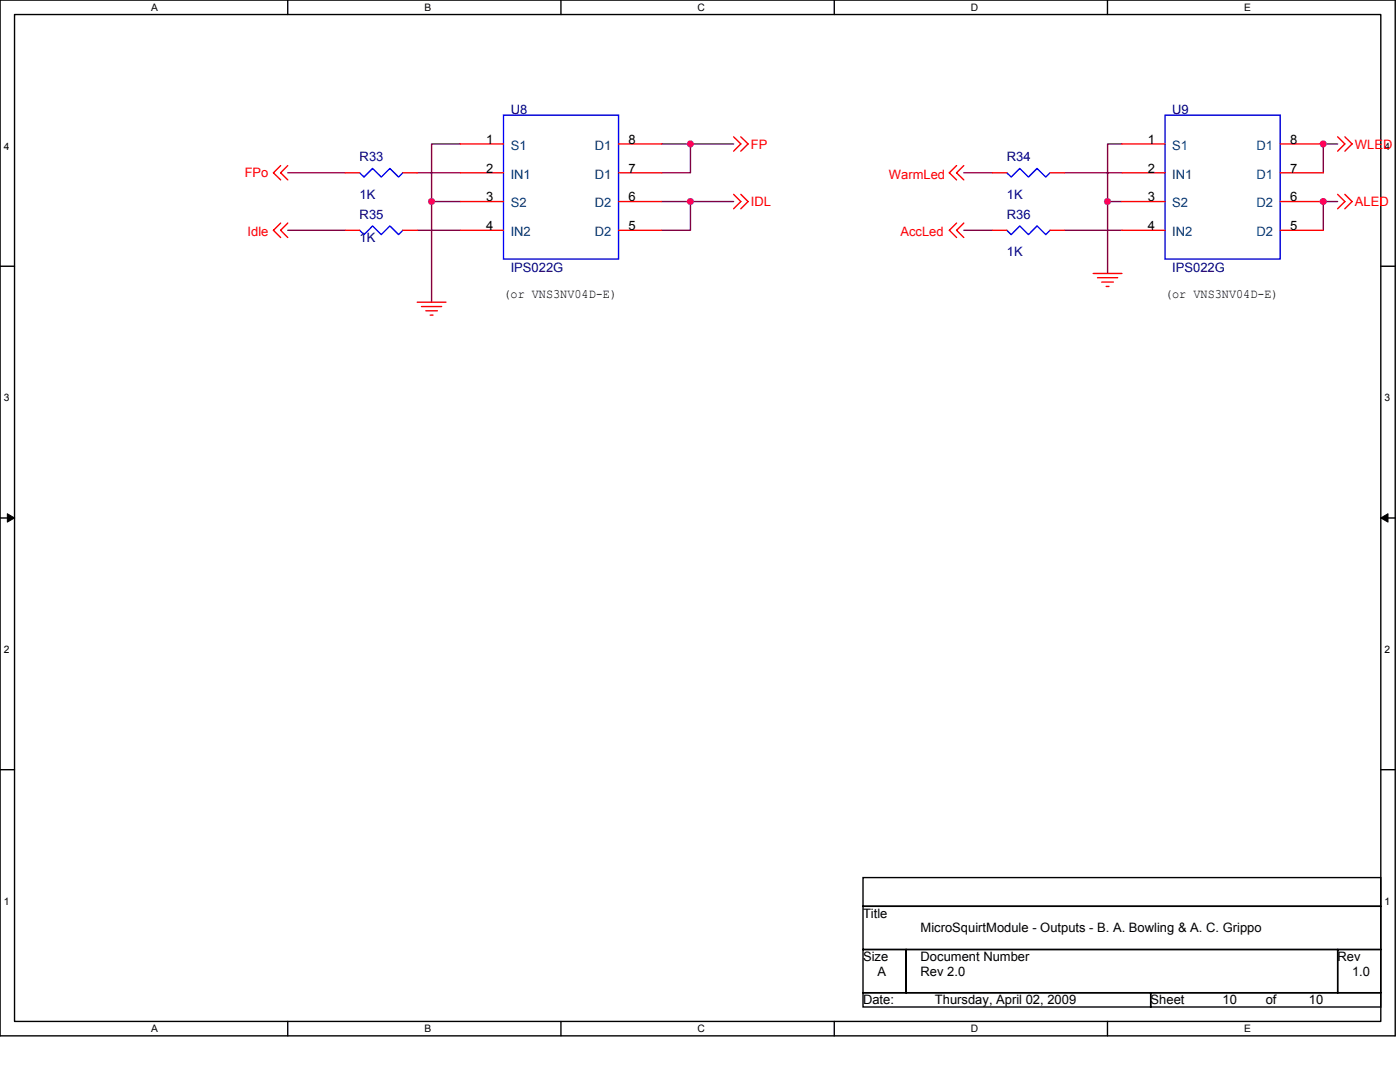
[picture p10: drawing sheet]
<svg xmlns="http://www.w3.org/2000/svg" width="279mm" height="216mm" viewBox="0 0 279 216" stroke-linecap="round" stroke-linejoin="round" font-family="sans-serif">
<path d="M0 0h278.4v206.7h-278.4zM2.9 2.9h272.7v200.9h-272.7z" fill="none" stroke="#000" stroke-width=".28"/>
<g fill="#fff">
<path d="M30.1 .3h1.4v2.3h-1.4z"/>
<path d="M30.1 204.1h1.4v2.3h-1.4z"/>
</g>
<path d="M57.4 0v2.9M57.4 203.8v2.9" fill="none" stroke="#000" stroke-width=".28"/>
<g fill="#fff">
<path d="M84.7 .3h1.4v2.3h-1.4z"/>
<path d="M84.7 204.1h1.4v2.3h-1.4z"/>
</g>
<path d="M112 0v2.9M112 203.8v2.9" fill="none" stroke="#000" stroke-width=".28"/>
<g fill="#fff">
<path d="M139.2 .3h1.5v2.3h-1.5z"/>
<path d="M139.2 204.1h1.5v2.3h-1.5z"/>
</g>
<path d="M166.5 0v2.9M166.5 203.8v2.9" fill="none" stroke="#000" stroke-width=".28"/>
<g fill="#fff">
<path d="M193.8 .3h1.4v2.3h-1.4z"/>
<path d="M193.8 204.1h1.4v2.3h-1.4z"/>
</g>
<path d="M221 0v2.9M221 203.8v2.9" fill="none" stroke="#000" stroke-width=".28"/>
<g fill="#fff">
<path d="M248.3 .3h1.4v2.3h-1.4z"/>
<path d="M248.3 204.1h1.4v2.3h-1.4z"/>
<path d="M.7 28h1.2v2.3h-1.2z"/>
<path d="M276.3 28h1.1v2.3h-1.1z"/>
<path d="M.7 78.2h1.2v2.3h-1.2z"/>
<path d="M276.3 78.2h1.1v2.3h-1.1z"/>
</g>
<path d="M0 53.1h2.9M275.6 53.1h2.8" fill="none" stroke="#000" stroke-width=".28"/>
<g fill="#fff">
<path d="M.7 128.5h1.2v2.2h-1.2z"/>
<path d="M276.3 128.5h1.1v2.2h-1.1z"/>
</g>
<path d="M0 103.4h2.9M275.6 103.4h2.8" fill="none" stroke="#000" stroke-width=".28"/>
<path d="M1.5 102.5l1.4 .9-1.4 .8zM275.6 103.4l1.4-.9v1.7z" fill="#000" stroke="#000" stroke-width=".2"/>
<g fill="#fff">
<path d="M.7 178.7h1.2v2.3h-1.2z"/>
<path d="M276.3 178.7h1.1v2.3h-1.1z"/>
</g>
<path d="M0 153.6h2.9M275.6 153.6h2.8M172.2 175.1h103.4v5.7h-103.4zM172.2 180.8h103.4v8.7h-103.4zM172.2 189.5h8.6v8.6h-8.6zM172.2 198.1h57.4v2.8h-57.4zM180.8 189.5h86.2v8.6h-86.2zM229.6 198.1h46v2.8h-46zM267 189.5h8.6v8.6h-8.6z" fill="none" stroke="#000" stroke-width=".28"/>
<g fill="none" stroke="#800040" stroke-width=".28">
<path d="M57.4 34.5h11.5M83.3 34.5h8.6M91.9 28.7h-5.8v11.5M132.1 28.7h5.7M146.4 28.7h-8.6v5.8h-5.7M192.3 34.5h5.8M212.4 34.5h11.5M223.9 28.7h-2.9v11.5M267 28.7h-2.9v5.8M57.4 46h11.5M83.3 46h8.6M91.9 40.2h-5.8v20.1"/>
<path d="M132.1 40.2h5.7M146.4 40.2h-8.6v5.8h-5.7M192.3 46h5.8M212.4 46h11.5M223.9 40.2h-2.9v14.4M267 40.2h-2.9v5.8"/>
</g>
<g fill="#f0f" stroke="#f0f" stroke-width=".28">
<circle cx="86.1" cy="40.2" r=".57"/>
<circle cx="137.8" cy="28.7" r=".57"/>
<circle cx="137.8" cy="40.2" r=".57"/>
<circle cx="221" cy="40.2" r=".57"/>
<circle cx="264.1" cy="28.7" r=".57"/>
<circle cx="264.1" cy="40.2" r=".57"/>
</g>
<g fill="none" stroke="#f00" stroke-width=".28">
<path d="M56 33l-1.4 1.5 1.4 1.4M57.4 33l-1.4 1.5 1.4 1.4M68.9 34.5h2.9M80.4 34.5h2.9M91.9 34.5h8.6M91.9 28.7h8.6M123.4 34.5h8.7M123.4 28.7h8.7M146.4 27.3l1.4 1.4-1.4 1.5M146.4 38.8l1.4 1.4-1.4 1.5M147.8 27.3l1.5 1.4-1.5 1.5M147.8 38.8l1.5 1.4-1.5 1.5"/>
<path d="M190.9 33l-1.4 1.5 1.4 1.4M192.3 33l-1.4 1.5 1.4 1.4M198.1 34.5h2.8M209.5 34.5h2.9M223.9 34.5h8.6M223.9 28.7h8.6M255.5 34.5h8.6M255.5 28.7h8.6M267 27.3l1.4 1.4-1.4 1.5M267 38.8l1.4 1.4-1.4 1.5M268.4 27.3l1.4 1.4-1.4 1.5M268.4 38.8l1.4 1.4-1.4 1.5"/>
<path d="M56 44.5l-1.4 1.5 1.4 1.4M57.4 44.5l-1.4 1.5 1.4 1.4M68.9 46h2.9M80.4 46h2.9M91.9 46h8.6M91.9 40.2h8.6M123.4 46h8.7M123.4 40.2h8.7M190.9 44.5l-1.4 1.5 1.4 1.4M192.3 44.5l-1.4 1.5 1.4 1.4M198.1 46h2.8M209.5 46h2.9"/>
<path d="M218.2 54.6h5.7M219 55.4h4.1M219.9 56.3h2.3M220.7 57.1h.6M223.9 46h8.6M223.9 40.2h8.6M255.5 46h8.6M255.5 40.2h8.6M83.3 60.3h5.7M84.1 61.2h4M85 62h2.3M85.9 62.9h.5"/>
</g>
<path d="M71.8 34.5l.8 .8 1.8-1.7 1.7 1.7 1.7-1.7 1.7 1.7 .9-.8M100.5 23h22.9v28.7h-22.9zM200.9 34.5l.9 .8 1.7-1.7 1.8 1.7 1.7-1.7 1.7 1.7 .8-.8M232.5 23h23v28.7h-23zM71.8 46l.8 .8 1.8-1.7 1.7 1.7 1.7-1.7 1.7 1.7 .9-.8M200.9 46l.9 .8 1.7-1.7 1.8 1.7 1.7-1.7 1.7 1.7 .8-.8" fill="none" stroke="#00f" stroke-width=".28"/>
<g font-size="2.6" fill="#000080">
<text x="101.9" y="22.7">U8</text>
<text x="234" y="22.7">U9</text>
<text x="71.8" y="32.2">R33</text>
<text x="200.9" y="32.2">R34</text>
<text x="71.8" y="39.7">1K</text>
<text x="200.9" y="39.7">1K</text>
<text x="71.8" y="43.7">R35</text>
<text x="200.9" y="43.7">R36</text>
<text x="71.8" y="48.3">1K</text>
<text x="200.9" y="51.2">1K</text>
<text x="101.9" y="54.3">IPS022G</text>
<text x="234" y="54.3">IPS022G</text>
</g>
<g font-size="2.6">
<text x="97" y="28.7">1</text>
<text x="125.5" y="28.7">8</text>
<text x="229.1" y="28.7">1</text>
<text x="257.5" y="28.7">8</text>
<text x="97" y="34.5">2</text>
<text x="125.5" y="34.5">7</text>
<text x="229.1" y="34.5">2</text>
<text x="257.5" y="34.5">7</text>
<text x="97" y="40.2">3</text>
<text x="125.5" y="40.2">6</text>
<text x="229.1" y="40.2">3</text>
<text x="257.5" y="40.2">6</text>
<text x="97" y="45.9">4</text>
<text x="125.5" y="45.9">5</text>
<text x="229.1" y="45.9">4</text>
<text x="257.5" y="45.9">5</text>
<text x="100.5" y="59.5">(or VNS3NV04D-E)</text>
<text x="232.5" y="59.5">(or VNS3NV04D-E)</text>
<text x="172.2" y="183.2">Title</text>
<text x="172.2" y="191.8">Size</text>
<text x="183.7" y="191.8">Document Number</text>
<text x="183.7" y="186.1">MicroSquirtModule - Outputs - B. A. Bowling &amp; A. C. Grippo</text>
<text x="267" y="191.8">Rev</text>
<text x="175.1" y="194.7">A</text>
<text x="183.7" y="194.7">Rev 2.0</text>
<text x="269.8" y="194.7">1.0</text>
<text x="172.2" y="200.4">Date:</text>
<text x="186.6" y="200.4">Thursday, April 02, 2009</text>
<text x="229.6" y="200.4">Sheet</text>
<text x="244" y="200.4">10</text>
<text x="252.6" y="200.4">of</text>
<text x="261.2" y="200.4">10</text>
</g>
<g font-size="2.6" fill="#004080">
<text x="101.9" y="29.9">S1</text>
<text x="118.7" y="29.9">D1</text>
<text x="234" y="29.9">S1</text>
<text x="250.7" y="29.9">D1</text>
<text x="101.9" y="35.6">IN1</text>
<text x="118.7" y="35.6">D1</text>
<text x="234" y="35.6">IN1</text>
<text x="250.7" y="35.6">D1</text>
<text x="101.9" y="41.4">S2</text>
<text x="118.7" y="41.4">D2</text>
<text x="234" y="41.4">S2</text>
<text x="250.7" y="41.4">D2</text>
<text x="101.9" y="47.1">IN2</text>
<text x="118.7" y="47.1">D2</text>
<text x="234" y="47.1">IN2</text>
<text x="250.7" y="47.1">D2</text>
</g>
<g font-size="2.6" fill="#f00">
<text x="149.9" y="29.6">FP</text>
<text x="270.4" y="29.6">WLED</text>
<text x="48.8" y="35.4">FPo</text>
<text x="177.4" y="35.6">WarmLed</text>
<text x="149.9" y="41.1">IDL</text>
<text x="270.4" y="41.1">ALED</text>
<text x="49.4" y="47.1">Idle</text>
<text x="179.7" y="47.1">AccLed</text>
</g>
<g font-size="2">
<text x="30.2" y="2.2">A</text>
<text x="84.7" y="2.2">B</text>
<text x="139.2" y="2.2">C</text>
<text x="193.8" y="2.2">D</text>
<text x="248.3" y="2.2">E</text>
<text x=".7" y="29.8">4</text>
<text x="276.3" y="29.8">4</text>
<text x=".7" y="80.1">3</text>
<text x="276.3" y="80.1">3</text>
<text x=".7" y="130.3">2</text>
<text x="276.3" y="130.3">2</text>
<text x=".7" y="180.5">1</text>
<text x="276.3" y="180.5">1</text>
<text x="30.2" y="206">A</text>
<text x="84.7" y="206">B</text>
<text x="139.2" y="206">C</text>
<text x="193.8" y="206">D</text>
<text x="248.3" y="206">E</text>
</g>
</svg>
